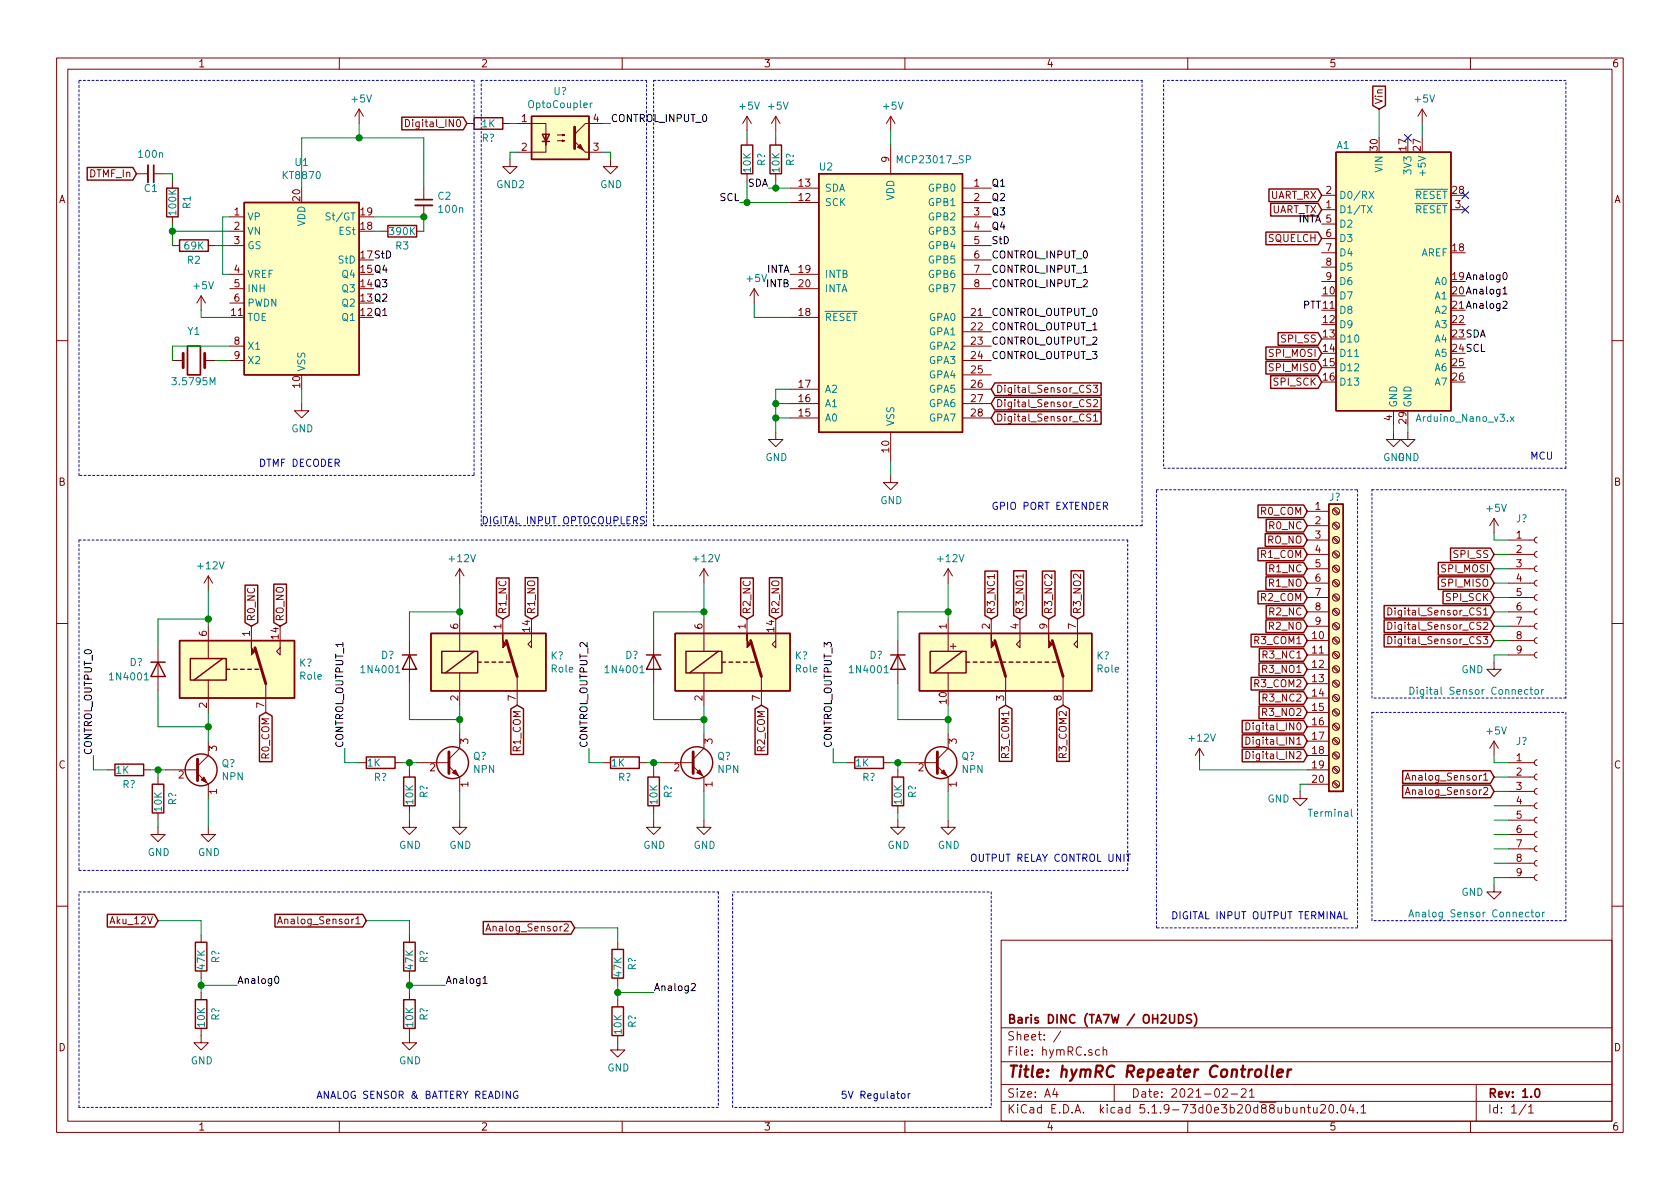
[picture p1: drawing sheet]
EESchema Schematic File Version 4
EELAYER 30 0
EELAYER END
$Descr A4 11693 8268
encoding utf-8
Sheet 1 1
Title "hymRC Repeater Controller"
Date "2021-02-21"
Rev "1.0"
Comp "Baris DINC (TA7W / OH2UDS)"
Comment1 ""
Comment2 ""
Comment3 ""
Comment4 ""
$EndDescr
$Comp
L hymRC_components:KT8870 U1
U 1 1
P 2100 2000
F 0 "U1" H 2100 2881 50  0000 C CNN
F 1 "KT8870" H 2100 2790 50  0000 C CNN
F 2 "Package_SO:SOIC-18W_7.5x11.6mm_P1.27mm" H 2100 1350 50  0001 C CNN
F 3 "http://www.holtek.com/documents/10179/116711/9170v111.pdf" H 2000 2700 50  0001 C CNN
	1    2100 2000
	1    0    0    -1  
$EndComp
$Comp
L Interface_Expansion:MCP23017_SP U2
U 1 1
P 6200 2100
F 0 "U2" H 5750 3050 50  0000 C CNN
F 1 "MCP23017_SP" H 6500 3100 50  0000 C CNN
F 2 "Package_DIP:DIP-28_W7.62mm" H 6400 1100 50  0001 L CNN
F 3 "http://ww1.microchip.com/downloads/en/DeviceDoc/20001952C.pdf" H 6400 1000 50  0001 L CNN
	1    6200 2100
	1    0    0    -1  
$EndComp
$Comp
L Device:Crystal Y1
U 1 1
P 1350 2500
F 0 "Y1" H 1350 2300 50  0000 C CNN
F 1 "3.5795M" H 1350 2650 50  0000 C CNN
F 2 "" H 1350 2500 50  0001 C CNN
F 3 "~" H 1350 2500 50  0001 C CNN
	1    1350 2500
	-1   0    0    1   
$EndComp
Wire Wire Line
	1600 2400 1200 2400
Wire Wire Line
	1200 2400 1200 2500
Wire Wire Line
	1500 2500 1600 2500
$Comp
L Device:R R2
U 1 1
P 1350 1700
F 0 "R2" V 1450 1700 50  0000 C CNN
F 1 "69K" V 1350 1700 50  0000 C CNN
F 2 "" V 1280 1700 50  0001 C CNN
F 3 "~" H 1350 1700 50  0001 C CNN
	1    1350 1700
	0    1    1    0   
$EndComp
$Comp
L Device:R R1
U 1 1
P 1200 1400
F 0 "R1" V 1300 1350 50  0000 L CNN
F 1 "100K" V 1200 1300 50  0000 L CNN
F 2 "" V 1130 1400 50  0001 C CNN
F 3 "~" H 1200 1400 50  0001 C CNN
	1    1200 1400
	1    0    0    -1  
$EndComp
$Comp
L Device:R R3
U 1 1
P 2800 1600
F 0 "R3" V 2900 1600 50  0000 C CNN
F 1 "390K" V 2800 1600 50  0000 C CNN
F 2 "" V 2730 1600 50  0001 C CNN
F 3 "~" H 2800 1600 50  0001 C CNN
	1    2800 1600
	0    1    1    0   
$EndComp
$Comp
L Device:C_Small C2
U 1 1
P 2950 1400
F 0 "C2" H 3042 1446 50  0000 L CNN
F 1 "100n" H 3042 1355 50  0000 L CNN
F 2 "" H 2950 1400 50  0001 C CNN
F 3 "~" H 2950 1400 50  0001 C CNN
	1    2950 1400
	1    0    0    -1  
$EndComp
$Comp
L Device:C_Small C1
U 1 1
P 1050 1200
F 0 "C1" V 1150 1200 50  0000 C CNN
F 1 "100n" V 912 1200 50  0000 C CNN
F 2 "" H 1050 1200 50  0001 C CNN
F 3 "~" H 1050 1200 50  0001 C CNN
	1    1050 1200
	0    1    1    0   
$EndComp
Wire Wire Line
	1550 1900 1600 1900
Wire Wire Line
	1600 1500 1550 1500
Wire Wire Line
	1550 1500 1550 1900
Wire Wire Line
	1600 1600 1200 1600
Wire Wire Line
	1200 1600 1200 1700
Connection ~ 1200 1600
Wire Wire Line
	1200 1550 1200 1600
Wire Wire Line
	1150 1200 1200 1200
Wire Wire Line
	1200 1200 1200 1250
Text GLabel 950  1200 0    50   Input ~ 0
DTMF_In
Wire Wire Line
	1600 1700 1500 1700
Wire Wire Line
	2600 1600 2650 1600
Wire Wire Line
	2950 1600 2950 1500
Wire Wire Line
	2950 1500 2600 1500
Connection ~ 2950 1500
Wire Wire Line
	2100 1300 2100 950 
Wire Wire Line
	2100 950  2500 950 
Wire Wire Line
	2950 950  2950 1300
Wire Wire Line
	2500 950  2500 850 
Connection ~ 2500 950 
Wire Wire Line
	2500 950  2950 950 
$Comp
L power:GND #PWR0101
U 1 1
P 2100 2800
F 0 "#PWR0101" H 2100 2550 50  0001 C CNN
F 1 "GND" H 2105 2627 50  0000 C CNN
F 2 "" H 2100 2800 50  0001 C CNN
F 3 "" H 2100 2800 50  0001 C CNN
	1    2100 2800
	1    0    0    -1  
$EndComp
Wire Wire Line
	2100 2700 2100 2800
$Comp
L power:+5V #PWR0102
U 1 1
P 2500 850
F 0 "#PWR0102" H 2500 700 50  0001 C CNN
F 1 "+5V" H 2515 1023 50  0000 C CNN
F 2 "" H 2500 850 50  0001 C CNN
F 3 "" H 2500 850 50  0001 C CNN
	1    2500 850 
	1    0    0    -1  
$EndComp
$Comp
L power:+5V #PWR0103
U 1 1
P 1400 2150
F 0 "#PWR0103" H 1400 2000 50  0001 C CNN
F 1 "+5V" H 1415 2323 50  0000 C CNN
F 2 "" H 1400 2150 50  0001 C CNN
F 3 "" H 1400 2150 50  0001 C CNN
	1    1400 2150
	1    0    0    -1  
$EndComp
Wire Wire Line
	1600 2200 1400 2200
Wire Wire Line
	1400 2200 1400 2150
Wire Notes Line
	3300 550  3300 3300
Wire Notes Line
	3300 3300 550  3300
Wire Notes Line
	550  3300 550  550 
Wire Notes Line
	550  550  3300 550 
Text Notes 1800 3250 0    50   ~ 0
DTMF DECODER
Text Label 2600 2200 0    50   ~ 0
Q1
Text Label 2600 2100 0    50   ~ 0
Q2
Text Label 2600 2000 0    50   ~ 0
Q3
Text Label 2600 1900 0    50   ~ 0
Q4
Text Label 2600 1800 0    50   ~ 0
StD
Text Label 5500 1900 2    50   ~ 0
INTA
Text Label 5500 2000 2    50   ~ 0
INTB
$Comp
L power:+5V #PWR?
U 1 1
P 5250 2100
F 0 "#PWR?" H 5250 1950 50  0001 C CNN
F 1 "+5V" H 5265 2273 50  0000 C CNN
F 2 "" H 5250 2100 50  0001 C CNN
F 3 "" H 5250 2100 50  0001 C CNN
	1    5250 2100
	1    0    0    -1  
$EndComp
Wire Wire Line
	5500 2200 5250 2200
Wire Wire Line
	5250 2200 5250 2100
$Comp
L power:+5V #PWR?
U 1 1
P 6200 900
F 0 "#PWR?" H 6200 750 50  0001 C CNN
F 1 "+5V" H 6215 1073 50  0000 C CNN
F 2 "" H 6200 900 50  0001 C CNN
F 3 "" H 6200 900 50  0001 C CNN
	1    6200 900 
	1    0    0    -1  
$EndComp
Wire Wire Line
	6200 900  6200 1000
$Comp
L power:GND #PWR?
U 1 1
P 6200 3300
F 0 "#PWR?" H 6200 3050 50  0001 C CNN
F 1 "GND" H 6205 3127 50  0000 C CNN
F 2 "" H 6200 3300 50  0001 C CNN
F 3 "" H 6200 3300 50  0001 C CNN
	1    6200 3300
	1    0    0    -1  
$EndComp
Wire Wire Line
	6200 3200 6200 3300
Wire Wire Line
	5500 2700 5400 2700
Wire Wire Line
	5400 2700 5400 2800
Wire Wire Line
	5400 2900 5500 2900
Wire Wire Line
	5500 2800 5400 2800
Connection ~ 5400 2800
Wire Wire Line
	5400 2800 5400 2900
$Comp
L power:GND #PWR?
U 1 1
P 5400 3000
F 0 "#PWR?" H 5400 2750 50  0001 C CNN
F 1 "GND" H 5405 2827 50  0000 C CNN
F 2 "" H 5400 3000 50  0001 C CNN
F 3 "" H 5400 3000 50  0001 C CNN
	1    5400 3000
	1    0    0    -1  
$EndComp
Wire Wire Line
	5400 2900 5400 3000
Connection ~ 5400 2900
Text Label 9200 1550 2    50   ~ 0
INTA
$Comp
L MCU_Module:Arduino_Nano_v3.x A1
U 1 1
P 9700 1950
F 0 "A1" H 9350 2900 50  0000 C CNN
F 1 "Arduino_Nano_v3.x" H 10200 1000 50  0000 C CNN
F 2 "Module:Arduino_Nano" H 9700 1950 50  0001 C CIN
F 3 "http://www.mouser.com/pdfdocs/Gravitech_Arduino_Nano3_0.pdf" H 9700 1950 50  0001 C CNN
	1    9700 1950
	1    0    0    -1  
$EndComp
$Comp
L power:GND #PWR?
U 1 1
P 9700 3000
F 0 "#PWR?" H 9700 2750 50  0001 C CNN
F 1 "GND" H 9705 2827 50  0000 C CNN
F 2 "" H 9700 3000 50  0001 C CNN
F 3 "" H 9700 3000 50  0001 C CNN
	1    9700 3000
	1    0    0    -1  
$EndComp
$Comp
L power:GND #PWR?
U 1 1
P 9800 3000
F 0 "#PWR?" H 9800 2750 50  0001 C CNN
F 1 "GND" H 9805 2827 50  0000 C CNN
F 2 "" H 9800 3000 50  0001 C CNN
F 3 "" H 9800 3000 50  0001 C CNN
	1    9800 3000
	1    0    0    -1  
$EndComp
Wire Wire Line
	9700 2950 9700 3000
Wire Wire Line
	9800 2950 9800 3000
$Comp
L power:+5V #PWR?
U 1 1
P 9900 850
F 0 "#PWR?" H 9900 700 50  0001 C CNN
F 1 "+5V" H 9915 1023 50  0000 C CNN
F 2 "" H 9900 850 50  0001 C CNN
F 3 "" H 9900 850 50  0001 C CNN
	1    9900 850 
	1    0    0    -1  
$EndComp
Wire Wire Line
	9900 950  9900 850 
NoConn ~ 9800 950 
Wire Wire Line
	9600 950  9600 750 
Text GLabel 9600 750  1    50   Input ~ 0
Vin
NoConn ~ 10200 1350
NoConn ~ 10200 1450
Text Label 6900 1300 0    50   ~ 0
Q1
Text Label 6900 1400 0    50   ~ 0
Q2
Text Label 6900 1500 0    50   ~ 0
Q3
Text Label 6900 1600 0    50   ~ 0
Q4
Text Label 6900 1700 0    50   ~ 0
StD
$Comp
L Device:R R?
U 1 1
P 5400 1100
F 0 "R?" V 5500 1050 50  0000 L CNN
F 1 "10K" V 5400 1000 50  0000 L CNN
F 2 "" V 5330 1100 50  0001 C CNN
F 3 "~" H 5400 1100 50  0001 C CNN
	1    5400 1100
	1    0    0    -1  
$EndComp
$Comp
L Device:R R?
U 1 1
P 5200 1100
F 0 "R?" V 5300 1050 50  0000 L CNN
F 1 "10K" V 5200 1000 50  0000 L CNN
F 2 "" V 5130 1100 50  0001 C CNN
F 3 "~" H 5200 1100 50  0001 C CNN
	1    5200 1100
	1    0    0    -1  
$EndComp
Wire Wire Line
	5500 1300 5400 1300
Wire Wire Line
	5400 1300 5400 1250
Wire Wire Line
	5200 1400 5200 1250
Wire Wire Line
	5200 1400 5500 1400
Wire Wire Line
	5200 950  5200 900 
Wire Wire Line
	5400 950  5400 900 
$Comp
L power:+5V #PWR?
U 1 1
P 5200 900
F 0 "#PWR?" H 5200 750 50  0001 C CNN
F 1 "+5V" H 5215 1073 50  0000 C CNN
F 2 "" H 5200 900 50  0001 C CNN
F 3 "" H 5200 900 50  0001 C CNN
	1    5200 900 
	1    0    0    -1  
$EndComp
$Comp
L power:+5V #PWR?
U 1 1
P 5400 900
F 0 "#PWR?" H 5400 750 50  0001 C CNN
F 1 "+5V" H 5415 1073 50  0000 C CNN
F 2 "" H 5400 900 50  0001 C CNN
F 3 "" H 5400 900 50  0001 C CNN
	1    5400 900 
	1    0    0    -1  
$EndComp
Wire Wire Line
	5400 1300 5350 1300
Connection ~ 5400 1300
Wire Wire Line
	5200 1400 5150 1400
Connection ~ 5200 1400
Text Label 5350 1300 2    50   ~ 0
SDA
Text Label 5150 1400 2    50   ~ 0
SCL
Text Label 10200 2350 0    50   ~ 0
SDA
Text Label 10200 2450 0    50   ~ 0
SCL
Text GLabel 9200 1350 0    50   Input ~ 0
UART_RX
Text GLabel 9200 1450 0    50   Input ~ 0
UART_TX
Text GLabel 9200 1650 0    50   Input ~ 0
SQUELCH
$Comp
L Device:R R?
U 1 1
P 1400 6650
F 0 "R?" V 1500 6600 50  0000 L CNN
F 1 "47K" V 1400 6550 50  0000 L CNN
F 2 "" V 1330 6650 50  0001 C CNN
F 3 "~" H 1400 6650 50  0001 C CNN
	1    1400 6650
	1    0    0    -1  
$EndComp
$Comp
L Device:R R?
U 1 1
P 1400 7050
F 0 "R?" V 1500 7000 50  0000 L CNN
F 1 "10K" V 1400 6950 50  0000 L CNN
F 2 "" V 1330 7050 50  0001 C CNN
F 3 "~" H 1400 7050 50  0001 C CNN
	1    1400 7050
	1    0    0    -1  
$EndComp
Wire Wire Line
	1400 6800 1400 6850
$Comp
L power:GND #PWR?
U 1 1
P 1400 7200
F 0 "#PWR?" H 1400 6950 50  0001 C CNN
F 1 "GND" H 1405 7027 50  0000 C CNN
F 2 "" H 1400 7200 50  0001 C CNN
F 3 "" H 1400 7200 50  0001 C CNN
	1    1400 7200
	1    0    0    -1  
$EndComp
Wire Wire Line
	1400 6500 1400 6400
Wire Wire Line
	1400 6400 1100 6400
Text GLabel 1100 6400 0    50   Input ~ 0
Aku_12V
Wire Wire Line
	1400 6850 1650 6850
Connection ~ 1400 6850
Wire Wire Line
	1400 6850 1400 6900
Text Label 1650 6850 0    50   ~ 0
Analog0
$Comp
L Device:R R?
U 1 1
P 2850 6650
F 0 "R?" V 2950 6600 50  0000 L CNN
F 1 "47K" V 2850 6550 50  0000 L CNN
F 2 "" V 2780 6650 50  0001 C CNN
F 3 "~" H 2850 6650 50  0001 C CNN
	1    2850 6650
	1    0    0    -1  
$EndComp
$Comp
L Device:R R?
U 1 1
P 2850 7050
F 0 "R?" V 2950 7000 50  0000 L CNN
F 1 "10K" V 2850 6950 50  0000 L CNN
F 2 "" V 2780 7050 50  0001 C CNN
F 3 "~" H 2850 7050 50  0001 C CNN
	1    2850 7050
	1    0    0    -1  
$EndComp
Wire Wire Line
	2850 6800 2850 6850
$Comp
L power:GND #PWR?
U 1 1
P 2850 7200
F 0 "#PWR?" H 2850 6950 50  0001 C CNN
F 1 "GND" H 2855 7027 50  0000 C CNN
F 2 "" H 2850 7200 50  0001 C CNN
F 3 "" H 2850 7200 50  0001 C CNN
	1    2850 7200
	1    0    0    -1  
$EndComp
Wire Wire Line
	2850 6500 2850 6400
Wire Wire Line
	2850 6400 2550 6400
Text GLabel 2550 6400 0    50   Input ~ 0
Analog_Sensor1
Wire Wire Line
	2850 6850 3100 6850
Connection ~ 2850 6850
Wire Wire Line
	2850 6850 2850 6900
Text Label 3100 6850 0    50   ~ 0
Analog1
$Comp
L Device:R R?
U 1 1
P 4300 6700
F 0 "R?" V 4400 6650 50  0000 L CNN
F 1 "47K" V 4300 6600 50  0000 L CNN
F 2 "" V 4230 6700 50  0001 C CNN
F 3 "~" H 4300 6700 50  0001 C CNN
	1    4300 6700
	1    0    0    -1  
$EndComp
$Comp
L Device:R R?
U 1 1
P 4300 7100
F 0 "R?" V 4400 7050 50  0000 L CNN
F 1 "10K" V 4300 7000 50  0000 L CNN
F 2 "" V 4230 7100 50  0001 C CNN
F 3 "~" H 4300 7100 50  0001 C CNN
	1    4300 7100
	1    0    0    -1  
$EndComp
Wire Wire Line
	4300 6850 4300 6900
$Comp
L power:GND #PWR?
U 1 1
P 4300 7250
F 0 "#PWR?" H 4300 7000 50  0001 C CNN
F 1 "GND" H 4305 7077 50  0000 C CNN
F 2 "" H 4300 7250 50  0001 C CNN
F 3 "" H 4300 7250 50  0001 C CNN
	1    4300 7250
	1    0    0    -1  
$EndComp
Wire Wire Line
	4300 6550 4300 6450
Wire Wire Line
	4300 6450 4000 6450
Text GLabel 4000 6450 0    50   Input ~ 0
Analog_Sensor2
Wire Wire Line
	4300 6900 4550 6900
Connection ~ 4300 6900
Wire Wire Line
	4300 6900 4300 6950
Text Label 4550 6900 0    50   ~ 0
Analog2
Wire Notes Line
	5000 6200 5000 7700
Wire Notes Line
	5000 7700 550  7700
Wire Notes Line
	550  7700 550  6200
Wire Notes Line
	550  6200 5000 6200
Text Notes 2200 7650 0    50   ~ 0
ANALOG SENSOR & BATTERY READING
Text Label 10200 1950 0    50   ~ 0
Analog0
Text Label 10200 2050 0    50   ~ 0
Analog1
Text Label 10200 2150 0    50   ~ 0
Analog2
Text Label 9200 2150 2    50   ~ 0
PTT
Text GLabel 9200 2350 0    50   Input ~ 0
SPI_SS
Text GLabel 9200 2450 0    50   Input ~ 0
SPI_MOSI
Text GLabel 9200 2550 0    50   Input ~ 0
SPI_MISO
Text GLabel 9200 2650 0    50   Input ~ 0
SPI_SCK
Text GLabel 6900 2900 2    50   Input ~ 0
Digital_Sensor_CS1
Text GLabel 6900 2800 2    50   Input ~ 0
Digital_Sensor_CS2
Text GLabel 6900 2700 2    50   Input ~ 0
Digital_Sensor_CS3
$Comp
L Connector:Conn_01x09_Female J?
U 1 1
P 10700 4150
F 0 "J?" H 10550 4700 50  0000 L CNN
F 1 "Digital Sensor Connector" H 9800 3500 50  0000 L CNN
F 2 "" H 10700 4150 50  0001 C CNN
F 3 "~" H 10700 4150 50  0001 C CNN
	1    10700 4150
	1    0    0    -1  
$EndComp
$Comp
L power:+5V #PWR?
U 1 1
P 10400 3700
F 0 "#PWR?" H 10400 3550 50  0001 C CNN
F 1 "+5V" H 10415 3873 50  0000 C CNN
F 2 "" H 10400 3700 50  0001 C CNN
F 3 "" H 10400 3700 50  0001 C CNN
	1    10400 3700
	1    0    0    -1  
$EndComp
$Comp
L power:GND #PWR?
U 1 1
P 10400 4600
F 0 "#PWR?" H 10400 4350 50  0001 C CNN
F 1 "GND" H 10250 4550 50  0000 C CNN
F 2 "" H 10400 4600 50  0001 C CNN
F 3 "" H 10400 4600 50  0001 C CNN
	1    10400 4600
	1    0    0    -1  
$EndComp
Wire Wire Line
	10500 4550 10400 4550
Wire Wire Line
	10400 4550 10400 4600
Wire Wire Line
	10500 3750 10400 3750
Wire Wire Line
	10400 3750 10400 3700
Wire Wire Line
	10500 3850 10400 3850
Wire Wire Line
	10500 3950 10400 3950
Wire Wire Line
	10500 4050 10400 4050
Wire Wire Line
	10500 4150 10400 4150
Wire Wire Line
	10500 4250 10400 4250
Wire Wire Line
	10500 4350 10400 4350
Wire Wire Line
	10500 4450 10400 4450
Text GLabel 10400 3850 0    50   Input ~ 0
SPI_SS
Text GLabel 10400 3950 0    50   Input ~ 0
SPI_MOSI
Text GLabel 10400 4050 0    50   Input ~ 0
SPI_MISO
Text GLabel 10400 4150 0    50   Input ~ 0
SPI_SCK
Text GLabel 10400 4250 0    50   Input ~ 0
Digital_Sensor_CS1
Text GLabel 10400 4350 0    50   Input ~ 0
Digital_Sensor_CS2
Text GLabel 10400 4450 0    50   Input ~ 0
Digital_Sensor_CS3
Wire Notes Line
	10900 4850 9550 4850
Wire Notes Line
	9550 4850 9550 3400
Wire Notes Line
	9550 3400 10900 3400
Wire Notes Line
	10900 3400 10900 4850
Text Label 6900 2200 0    50   ~ 0
CONTROL_OUTPUT_0
Text Label 6900 2300 0    50   ~ 0
CONTROL_OUTPUT_1
Text Label 6900 2400 0    50   ~ 0
CONTROL_OUTPUT_2
Text Label 6900 2500 0    50   ~ 0
CONTROL_OUTPUT_3
Text Label 6900 1800 0    50   ~ 0
CONTROL_INPUT_0
Text Label 6900 1900 0    50   ~ 0
CONTROL_INPUT_1
Text Label 6900 2000 0    50   ~ 0
CONTROL_INPUT_2
Wire Notes Line
	7950 550  7950 3650
Wire Notes Line
	7950 3650 4550 3650
Wire Notes Line
	4550 3650 4550 550 
Wire Notes Line
	4550 550  7950 550 
Text Notes 6900 3550 0    50   ~ 0
GPIO PORT EXTENDER
Text Notes 10650 3200 0    50   ~ 0
MCU
$Comp
L Connector:Conn_01x09_Female J?
U 1 1
P 10700 5700
F 0 "J?" H 10550 6250 50  0000 L CNN
F 1 "Analog Sensor Connector" H 9800 5050 50  0000 L CNN
F 2 "" H 10700 5700 50  0001 C CNN
F 3 "~" H 10700 5700 50  0001 C CNN
	1    10700 5700
	1    0    0    -1  
$EndComp
$Comp
L power:+5V #PWR?
U 1 1
P 10400 5250
F 0 "#PWR?" H 10400 5100 50  0001 C CNN
F 1 "+5V" H 10415 5423 50  0000 C CNN
F 2 "" H 10400 5250 50  0001 C CNN
F 3 "" H 10400 5250 50  0001 C CNN
	1    10400 5250
	1    0    0    -1  
$EndComp
$Comp
L power:GND #PWR?
U 1 1
P 10400 6150
F 0 "#PWR?" H 10400 5900 50  0001 C CNN
F 1 "GND" H 10250 6100 50  0000 C CNN
F 2 "" H 10400 6150 50  0001 C CNN
F 3 "" H 10400 6150 50  0001 C CNN
	1    10400 6150
	1    0    0    -1  
$EndComp
Wire Wire Line
	10500 6100 10400 6100
Wire Wire Line
	10400 6100 10400 6150
Wire Wire Line
	10500 5300 10400 5300
Wire Wire Line
	10400 5300 10400 5250
Wire Wire Line
	10500 5400 10400 5400
Wire Wire Line
	10500 5500 10400 5500
Wire Wire Line
	10500 5600 10400 5600
Wire Wire Line
	10500 5700 10400 5700
Wire Wire Line
	10500 5800 10400 5800
Wire Wire Line
	10500 5900 10400 5900
Wire Wire Line
	10500 6000 10400 6000
Wire Notes Line
	10900 6400 9550 6400
Wire Notes Line
	9550 6400 9550 4950
Wire Notes Line
	9550 4950 10900 4950
Wire Notes Line
	10900 4950 10900 6400
Wire Notes Line
	10900 550  8100 550 
Wire Notes Line
	8100 550  8100 3250
Wire Notes Line
	8100 3250 10900 3250
Wire Notes Line
	10900 3250 10900 550 
Text GLabel 10400 5400 0    50   Input ~ 0
Analog_Sensor1
Text GLabel 10400 5500 0    50   Input ~ 0
Analog_Sensor2
Wire Notes Line
	6900 6200 6900 7700
Wire Notes Line
	6900 7700 5100 7700
Wire Notes Line
	5100 7700 5100 6200
Wire Notes Line
	5100 6200 6900 6200
Text Notes 5850 7650 0    50   ~ 0
5V Regulator
Wire Notes Line
	550  3750 550  6050
$Comp
L Device:Q_NPN_EBC Q?
U 1 1
P 1350 5350
F 0 "Q?" H 1541 5396 50  0000 L CNN
F 1 "NPN" H 1541 5305 50  0000 L CNN
F 2 "" H 1550 5450 50  0001 C CNN
F 3 "~" H 1350 5350 50  0001 C CNN
	1    1350 5350
	1    0    0    -1  
$EndComp
$Comp
L Device:R R?
U 1 1
P 1100 5550
F 0 "R?" V 1200 5500 50  0000 L CNN
F 1 "10K" V 1100 5450 50  0000 L CNN
F 2 "" V 1030 5550 50  0001 C CNN
F 3 "~" H 1100 5550 50  0001 C CNN
	1    1100 5550
	1    0    0    -1  
$EndComp
$Comp
L Device:R R?
U 1 1
P 900 5350
F 0 "R?" V 1000 5300 50  0000 L CNN
F 1 "1K" V 900 5250 50  0000 L CNN
F 2 "" V 830 5350 50  0001 C CNN
F 3 "~" H 900 5350 50  0001 C CNN
	1    900  5350
	0    1    1    0   
$EndComp
$Comp
L Device:D D?
U 1 1
P 1100 4650
F 0 "D?" V 1050 4450 50  0000 L CNN
F 1 "1N4001" V 1150 4300 50  0000 L CNN
F 2 "" H 1100 4650 50  0001 C CNN
F 3 "~" H 1100 4650 50  0001 C CNN
	1    1100 4650
	0    1    1    0   
$EndComp
$Comp
L Relay:DIPxx-1Cxx-51x K?
U 1 1
P 1650 4650
F 0 "K?" H 2080 4696 50  0000 L CNN
F 1 "Role" H 2080 4605 50  0000 L CNN
F 2 "Relay_THT:Relay_StandexMeder_DIP_LowProfile" H 2100 4600 50  0001 L CNN
F 3 "https://standexelectronics.com/wp-content/uploads/datasheet_reed_relay_DIP.pdf" H 1650 4650 50  0001 C CNN
	1    1650 4650
	1    0    0    -1  
$EndComp
$Comp
L Relay:AZ850P1-x K?
U 1 1
P 7000 4600
F 0 "K?" H 7630 4646 50  0000 L CNN
F 1 "Role" H 7630 4555 50  0000 L CNN
F 2 "Relay_THT:Relay_DPDT_FRT5" H 7550 4650 50  0001 C CNN
F 3 "http://www.azettler.com/pdfs/az850.pdf" H 7000 4600 50  0001 C CNN
	1    7000 4600
	1    0    0    -1  
$EndComp
Wire Wire Line
	1050 5350 1100 5350
Wire Wire Line
	1100 5400 1100 5350
Connection ~ 1100 5350
Wire Wire Line
	1100 5350 1150 5350
$Comp
L power:GND #PWR?
U 1 1
P 1100 5750
F 0 "#PWR?" H 1100 5500 50  0001 C CNN
F 1 "GND" H 1105 5577 50  0000 C CNN
F 2 "" H 1100 5750 50  0001 C CNN
F 3 "" H 1100 5750 50  0001 C CNN
	1    1100 5750
	1    0    0    -1  
$EndComp
$Comp
L power:GND #PWR?
U 1 1
P 1450 5750
F 0 "#PWR?" H 1450 5500 50  0001 C CNN
F 1 "GND" H 1455 5577 50  0000 C CNN
F 2 "" H 1450 5750 50  0001 C CNN
F 3 "" H 1450 5750 50  0001 C CNN
	1    1450 5750
	1    0    0    -1  
$EndComp
Wire Wire Line
	1450 5550 1450 5750
Wire Wire Line
	1100 5700 1100 5750
Wire Wire Line
	1450 4950 1450 5050
Wire Wire Line
	1100 4800 1100 5050
Wire Wire Line
	1100 5050 1450 5050
Connection ~ 1450 5050
Wire Wire Line
	1450 5050 1450 5150
Wire Wire Line
	1450 4350 1450 4300
Wire Wire Line
	1100 4500 1100 4300
Wire Wire Line
	1100 4300 1450 4300
Connection ~ 1450 4300
$Comp
L power:+12V #PWR?
U 1 1
P 1450 4100
F 0 "#PWR?" H 1450 3950 50  0001 C CNN
F 1 "+12V" H 1465 4273 50  0000 C CNN
F 2 "" H 1450 4100 50  0001 C CNN
F 3 "" H 1450 4100 50  0001 C CNN
	1    1450 4100
	1    0    0    -1  
$EndComp
Wire Wire Line
	1450 4100 1450 4300
Text Label 650  5250 1    50   ~ 0
CONTROL_OUTPUT_0
Wire Wire Line
	650  5350 650  5250
Wire Wire Line
	650  5350 750  5350
Text GLabel 1850 4950 3    50   Input ~ 0
R0_COM
Text GLabel 1750 4350 1    50   Input ~ 0
R0_NC
Text GLabel 1950 4350 1    50   Input ~ 0
RO_NO
$Comp
L Device:Q_NPN_EBC Q?
U 1 1
P 3100 5300
F 0 "Q?" H 3291 5346 50  0000 L CNN
F 1 "NPN" H 3291 5255 50  0000 L CNN
F 2 "" H 3300 5400 50  0001 C CNN
F 3 "~" H 3100 5300 50  0001 C CNN
	1    3100 5300
	1    0    0    -1  
$EndComp
$Comp
L Device:R R?
U 1 1
P 2850 5500
F 0 "R?" V 2950 5450 50  0000 L CNN
F 1 "10K" V 2850 5400 50  0000 L CNN
F 2 "" V 2780 5500 50  0001 C CNN
F 3 "~" H 2850 5500 50  0001 C CNN
	1    2850 5500
	1    0    0    -1  
$EndComp
$Comp
L Device:R R?
U 1 1
P 2650 5300
F 0 "R?" V 2750 5250 50  0000 L CNN
F 1 "1K" V 2650 5200 50  0000 L CNN
F 2 "" V 2580 5300 50  0001 C CNN
F 3 "~" H 2650 5300 50  0001 C CNN
	1    2650 5300
	0    1    1    0   
$EndComp
$Comp
L Device:D D?
U 1 1
P 2850 4600
F 0 "D?" V 2800 4400 50  0000 L CNN
F 1 "1N4001" V 2900 4250 50  0000 L CNN
F 2 "" H 2850 4600 50  0001 C CNN
F 3 "~" H 2850 4600 50  0001 C CNN
	1    2850 4600
	0    1    1    0   
$EndComp
$Comp
L Relay:DIPxx-1Cxx-51x K?
U 1 1
P 3400 4600
F 0 "K?" H 3830 4646 50  0000 L CNN
F 1 "Role" H 3830 4555 50  0000 L CNN
F 2 "Relay_THT:Relay_StandexMeder_DIP_LowProfile" H 3850 4550 50  0001 L CNN
F 3 "https://standexelectronics.com/wp-content/uploads/datasheet_reed_relay_DIP.pdf" H 3400 4600 50  0001 C CNN
	1    3400 4600
	1    0    0    -1  
$EndComp
Wire Wire Line
	2800 5300 2850 5300
Wire Wire Line
	2850 5350 2850 5300
Connection ~ 2850 5300
Wire Wire Line
	2850 5300 2900 5300
$Comp
L power:GND #PWR?
U 1 1
P 2850 5700
F 0 "#PWR?" H 2850 5450 50  0001 C CNN
F 1 "GND" H 2855 5527 50  0000 C CNN
F 2 "" H 2850 5700 50  0001 C CNN
F 3 "" H 2850 5700 50  0001 C CNN
	1    2850 5700
	1    0    0    -1  
$EndComp
$Comp
L power:GND #PWR?
U 1 1
P 3200 5700
F 0 "#PWR?" H 3200 5450 50  0001 C CNN
F 1 "GND" H 3205 5527 50  0000 C CNN
F 2 "" H 3200 5700 50  0001 C CNN
F 3 "" H 3200 5700 50  0001 C CNN
	1    3200 5700
	1    0    0    -1  
$EndComp
Wire Wire Line
	3200 5500 3200 5700
Wire Wire Line
	2850 5650 2850 5700
Wire Wire Line
	3200 4900 3200 5000
Wire Wire Line
	2850 4750 2850 5000
Wire Wire Line
	2850 5000 3200 5000
Connection ~ 3200 5000
Wire Wire Line
	3200 5000 3200 5100
Wire Wire Line
	3200 4300 3200 4250
Wire Wire Line
	2850 4450 2850 4250
Wire Wire Line
	2850 4250 3200 4250
Connection ~ 3200 4250
$Comp
L power:+12V #PWR?
U 1 1
P 3200 4050
F 0 "#PWR?" H 3200 3900 50  0001 C CNN
F 1 "+12V" H 3215 4223 50  0000 C CNN
F 2 "" H 3200 4050 50  0001 C CNN
F 3 "" H 3200 4050 50  0001 C CNN
	1    3200 4050
	1    0    0    -1  
$EndComp
Wire Wire Line
	3200 4050 3200 4250
Text Label 2400 5200 1    50   ~ 0
CONTROL_OUTPUT_1
Wire Wire Line
	2400 5300 2400 5200
Wire Wire Line
	2400 5300 2500 5300
Text GLabel 3600 4900 3    50   Input ~ 0
R1_COM
Text GLabel 3500 4300 1    50   Input ~ 0
R1_NC
Text GLabel 3700 4300 1    50   Input ~ 0
R1_NO
$Comp
L Device:Q_NPN_EBC Q?
U 1 1
P 4800 5300
F 0 "Q?" H 4991 5346 50  0000 L CNN
F 1 "NPN" H 4991 5255 50  0000 L CNN
F 2 "" H 5000 5400 50  0001 C CNN
F 3 "~" H 4800 5300 50  0001 C CNN
	1    4800 5300
	1    0    0    -1  
$EndComp
$Comp
L Device:R R?
U 1 1
P 4550 5500
F 0 "R?" V 4650 5450 50  0000 L CNN
F 1 "10K" V 4550 5400 50  0000 L CNN
F 2 "" V 4480 5500 50  0001 C CNN
F 3 "~" H 4550 5500 50  0001 C CNN
	1    4550 5500
	1    0    0    -1  
$EndComp
$Comp
L Device:R R?
U 1 1
P 4350 5300
F 0 "R?" V 4450 5250 50  0000 L CNN
F 1 "1K" V 4350 5200 50  0000 L CNN
F 2 "" V 4280 5300 50  0001 C CNN
F 3 "~" H 4350 5300 50  0001 C CNN
	1    4350 5300
	0    1    1    0   
$EndComp
$Comp
L Device:D D?
U 1 1
P 4550 4600
F 0 "D?" V 4500 4400 50  0000 L CNN
F 1 "1N4001" V 4600 4250 50  0000 L CNN
F 2 "" H 4550 4600 50  0001 C CNN
F 3 "~" H 4550 4600 50  0001 C CNN
	1    4550 4600
	0    1    1    0   
$EndComp
$Comp
L Relay:DIPxx-1Cxx-51x K?
U 1 1
P 5100 4600
F 0 "K?" H 5530 4646 50  0000 L CNN
F 1 "Role" H 5530 4555 50  0000 L CNN
F 2 "Relay_THT:Relay_StandexMeder_DIP_LowProfile" H 5550 4550 50  0001 L CNN
F 3 "https://standexelectronics.com/wp-content/uploads/datasheet_reed_relay_DIP.pdf" H 5100 4600 50  0001 C CNN
	1    5100 4600
	1    0    0    -1  
$EndComp
Wire Wire Line
	4500 5300 4550 5300
Wire Wire Line
	4550 5350 4550 5300
Connection ~ 4550 5300
Wire Wire Line
	4550 5300 4600 5300
$Comp
L power:GND #PWR?
U 1 1
P 4550 5700
F 0 "#PWR?" H 4550 5450 50  0001 C CNN
F 1 "GND" H 4555 5527 50  0000 C CNN
F 2 "" H 4550 5700 50  0001 C CNN
F 3 "" H 4550 5700 50  0001 C CNN
	1    4550 5700
	1    0    0    -1  
$EndComp
$Comp
L power:GND #PWR?
U 1 1
P 4900 5700
F 0 "#PWR?" H 4900 5450 50  0001 C CNN
F 1 "GND" H 4905 5527 50  0000 C CNN
F 2 "" H 4900 5700 50  0001 C CNN
F 3 "" H 4900 5700 50  0001 C CNN
	1    4900 5700
	1    0    0    -1  
$EndComp
Wire Wire Line
	4900 5500 4900 5700
Wire Wire Line
	4550 5650 4550 5700
Wire Wire Line
	4900 4900 4900 5000
Wire Wire Line
	4550 4750 4550 5000
Wire Wire Line
	4550 5000 4900 5000
Connection ~ 4900 5000
Wire Wire Line
	4900 5000 4900 5100
Wire Wire Line
	4900 4300 4900 4250
Wire Wire Line
	4550 4450 4550 4250
Wire Wire Line
	4550 4250 4900 4250
Connection ~ 4900 4250
$Comp
L power:+12V #PWR?
U 1 1
P 4900 4050
F 0 "#PWR?" H 4900 3900 50  0001 C CNN
F 1 "+12V" H 4915 4223 50  0000 C CNN
F 2 "" H 4900 4050 50  0001 C CNN
F 3 "" H 4900 4050 50  0001 C CNN
	1    4900 4050
	1    0    0    -1  
$EndComp
Wire Wire Line
	4900 4050 4900 4250
Text Label 4100 5200 1    50   ~ 0
CONTROL_OUTPUT_2
Wire Wire Line
	4100 5300 4100 5200
Wire Wire Line
	4100 5300 4200 5300
Text GLabel 5300 4900 3    50   Input ~ 0
R2_COM
Text GLabel 5200 4300 1    50   Input ~ 0
R2_NC
Text GLabel 5400 4300 1    50   Input ~ 0
R2_NO
Text Notes 6750 6000 0    50   ~ 0
OUTPUT RELAY CONTROL UNIT
$Comp
L Device:Q_NPN_EBC Q?
U 1 1
P 6500 5300
F 0 "Q?" H 6691 5346 50  0000 L CNN
F 1 "NPN" H 6691 5255 50  0000 L CNN
F 2 "" H 6700 5400 50  0001 C CNN
F 3 "~" H 6500 5300 50  0001 C CNN
	1    6500 5300
	1    0    0    -1  
$EndComp
$Comp
L Device:R R?
U 1 1
P 6250 5500
F 0 "R?" V 6350 5450 50  0000 L CNN
F 1 "10K" V 6250 5400 50  0000 L CNN
F 2 "" V 6180 5500 50  0001 C CNN
F 3 "~" H 6250 5500 50  0001 C CNN
	1    6250 5500
	1    0    0    -1  
$EndComp
$Comp
L Device:R R?
U 1 1
P 6050 5300
F 0 "R?" V 6150 5250 50  0000 L CNN
F 1 "1K" V 6050 5200 50  0000 L CNN
F 2 "" V 5980 5300 50  0001 C CNN
F 3 "~" H 6050 5300 50  0001 C CNN
	1    6050 5300
	0    1    1    0   
$EndComp
$Comp
L Device:D D?
U 1 1
P 6250 4600
F 0 "D?" V 6200 4400 50  0000 L CNN
F 1 "1N4001" V 6300 4250 50  0000 L CNN
F 2 "" H 6250 4600 50  0001 C CNN
F 3 "~" H 6250 4600 50  0001 C CNN
	1    6250 4600
	0    1    1    0   
$EndComp
Wire Wire Line
	6200 5300 6250 5300
Wire Wire Line
	6250 5350 6250 5300
Connection ~ 6250 5300
Wire Wire Line
	6250 5300 6300 5300
$Comp
L power:GND #PWR?
U 1 1
P 6250 5700
F 0 "#PWR?" H 6250 5450 50  0001 C CNN
F 1 "GND" H 6255 5527 50  0000 C CNN
F 2 "" H 6250 5700 50  0001 C CNN
F 3 "" H 6250 5700 50  0001 C CNN
	1    6250 5700
	1    0    0    -1  
$EndComp
$Comp
L power:GND #PWR?
U 1 1
P 6600 5700
F 0 "#PWR?" H 6600 5450 50  0001 C CNN
F 1 "GND" H 6605 5527 50  0000 C CNN
F 2 "" H 6600 5700 50  0001 C CNN
F 3 "" H 6600 5700 50  0001 C CNN
	1    6600 5700
	1    0    0    -1  
$EndComp
Wire Wire Line
	6600 5500 6600 5700
Wire Wire Line
	6250 5650 6250 5700
Wire Wire Line
	6600 4900 6600 5000
Wire Wire Line
	6250 4750 6250 5000
Wire Wire Line
	6250 5000 6600 5000
Connection ~ 6600 5000
Wire Wire Line
	6600 5000 6600 5100
Wire Wire Line
	6600 4300 6600 4250
Wire Wire Line
	6250 4450 6250 4250
Wire Wire Line
	6250 4250 6600 4250
Connection ~ 6600 4250
$Comp
L power:+12V #PWR?
U 1 1
P 6600 4050
F 0 "#PWR?" H 6600 3900 50  0001 C CNN
F 1 "+12V" H 6615 4223 50  0000 C CNN
F 2 "" H 6600 4050 50  0001 C CNN
F 3 "" H 6600 4050 50  0001 C CNN
	1    6600 4050
	1    0    0    -1  
$EndComp
Wire Wire Line
	6600 4050 6600 4250
Text Label 5800 5200 1    50   ~ 0
CONTROL_OUTPUT_3
Wire Wire Line
	5800 5300 5800 5200
Wire Wire Line
	5800 5300 5900 5300
Text GLabel 7000 4900 3    50   Input ~ 0
R3_COM1
Text GLabel 6900 4300 1    50   Input ~ 0
R3_NC1
Text GLabel 7100 4300 1    50   Input ~ 0
R3_NO1
Text GLabel 7400 4900 3    50   Input ~ 0
R3_COM2
Text GLabel 7300 4300 1    50   Input ~ 0
R3_NC2
Text GLabel 7500 4300 1    50   Input ~ 0
R3_NO2
Wire Notes Line
	7850 3750 7850 6050
Wire Notes Line
	550  6050 7850 6050
Wire Notes Line
	550  3750 7850 3750
Wire Notes Line
	9450 3400 9450 6450
Wire Notes Line
	9450 6450 8050 6450
Wire Notes Line
	8050 6450 8050 3400
Wire Notes Line
	8050 3400 9450 3400
Wire Notes Line
	3350 550  4500 550 
Wire Notes Line
	4500 550  4500 3650
Wire Notes Line
	4500 3650 3350 3650
Wire Notes Line
	3350 3650 3350 550 
Text Notes 3350 3650 0    50   ~ 0
DIGITAL INPUT OPTOCOUPLERS
Text Notes 8150 6400 0    50   ~ 0
DIGITAL INPUT OUTPUT TERMINAL
$Comp
L power:GND #PWR?
U 1 1
P 9050 5500
F 0 "#PWR?" H 9050 5250 50  0001 C CNN
F 1 "GND" H 8900 5450 50  0000 C CNN
F 2 "" H 9050 5500 50  0001 C CNN
F 3 "" H 9050 5500 50  0001 C CNN
	1    9050 5500
	1    0    0    -1  
$EndComp
$Comp
L Connector:Screw_Terminal_01x20 J?
U 1 1
P 9300 4450
F 0 "J?" H 9250 5450 50  0000 L CNN
F 1 "Terminal" H 9100 3250 50  0000 L CNN
F 2 "" H 9300 4450 50  0001 C CNN
F 3 "~" H 9300 4450 50  0001 C CNN
	1    9300 4450
	1    0    0    -1  
$EndComp
Wire Wire Line
	9100 5450 9050 5450
Wire Wire Line
	9050 5450 9050 5500
Text GLabel 9100 3550 0    50   Input ~ 0
R0_COM
Text GLabel 9100 3650 0    50   Input ~ 0
R0_NC
Text GLabel 9100 3750 0    50   Input ~ 0
RO_NO
Text GLabel 9100 3850 0    50   Input ~ 0
R1_COM
Text GLabel 9100 3950 0    50   Input ~ 0
R1_NC
Text GLabel 9100 4050 0    50   Input ~ 0
R1_NO
Text GLabel 9100 4150 0    50   Input ~ 0
R2_COM
Text GLabel 9100 4250 0    50   Input ~ 0
R2_NC
Text GLabel 9100 4350 0    50   Input ~ 0
R2_NO
Text GLabel 9100 4450 0    50   Input ~ 0
R3_COM1
Text GLabel 9100 4550 0    50   Input ~ 0
R3_NC1
Text GLabel 9100 4650 0    50   Input ~ 0
R3_NO1
Text GLabel 9100 4750 0    50   Input ~ 0
R3_COM2
Text GLabel 9100 4850 0    50   Input ~ 0
R3_NC2
Text GLabel 9100 4950 0    50   Input ~ 0
R3_NO2
Wire Wire Line
	9100 5350 8350 5350
$Comp
L power:+12V #PWR?
U 1 1
P 8350 5300
F 0 "#PWR?" H 8350 5150 50  0001 C CNN
F 1 "+12V" H 8365 5473 50  0000 C CNN
F 2 "" H 8350 5300 50  0001 C CNN
F 3 "" H 8350 5300 50  0001 C CNN
	1    8350 5300
	1    0    0    -1  
$EndComp
Wire Wire Line
	8350 5300 8350 5350
Text GLabel 9100 5050 0    50   Input ~ 0
Digital_IN0
Text GLabel 9100 5150 0    50   Input ~ 0
Digital_IN1
Text GLabel 9100 5250 0    50   Input ~ 0
Digital_IN2
$Comp
L Isolator:SFH617A-1X007T U?
U 1 1
P 3900 950
F 0 "U?" H 3900 1275 50  0000 C CNN
F 1 "OptoCoupler" H 3900 1184 50  0000 C CNN
F 2 "Package_DIP:SMDIP-4_W9.53mm_Clearance8mm" H 3900 600 50  0001 C CIN
F 3 "http://www.vishay.com/docs/83740/sfh617a.pdf" H 3900 900 50  0001 L CNN
	1    3900 950 
	1    0    0    -1  
$EndComp
$Comp
L power:GND #PWR?
U 1 1
P 4250 1100
F 0 "#PWR?" H 4250 850 50  0001 C CNN
F 1 "GND" H 4255 927 50  0000 C CNN
F 2 "" H 4250 1100 50  0001 C CNN
F 3 "" H 4250 1100 50  0001 C CNN
	1    4250 1100
	1    0    0    -1  
$EndComp
Wire Wire Line
	4200 1050 4250 1050
Wire Wire Line
	4250 1050 4250 1100
Wire Wire Line
	4200 850  4250 850 
Text Label 4250 850  0    50   ~ 0
CONTROL_INPUT_0
$Comp
L power:GND2 #PWR?
U 1 1
P 3550 1100
F 0 "#PWR?" H 3550 850 50  0001 C CNN
F 1 "GND2" H 3555 927 50  0000 C CNN
F 2 "" H 3550 1100 50  0001 C CNN
F 3 "" H 3550 1100 50  0001 C CNN
	1    3550 1100
	1    0    0    -1  
$EndComp
Wire Wire Line
	3600 1050 3550 1050
Wire Wire Line
	3550 1050 3550 1100
Wire Wire Line
	3600 850  3550 850 
$Comp
L Device:R R?
U 1 1
P 3400 850
F 0 "R?" V 3500 850 50  0000 C CNN
F 1 "1K" V 3400 850 50  0000 C CNN
F 2 "" V 3330 850 50  0001 C CNN
F 3 "~" H 3400 850 50  0001 C CNN
	1    3400 850 
	0    1    1    0   
$EndComp
Text GLabel 3250 850  0    50   Input ~ 0
Digital_IN0
$EndSCHEMATC
